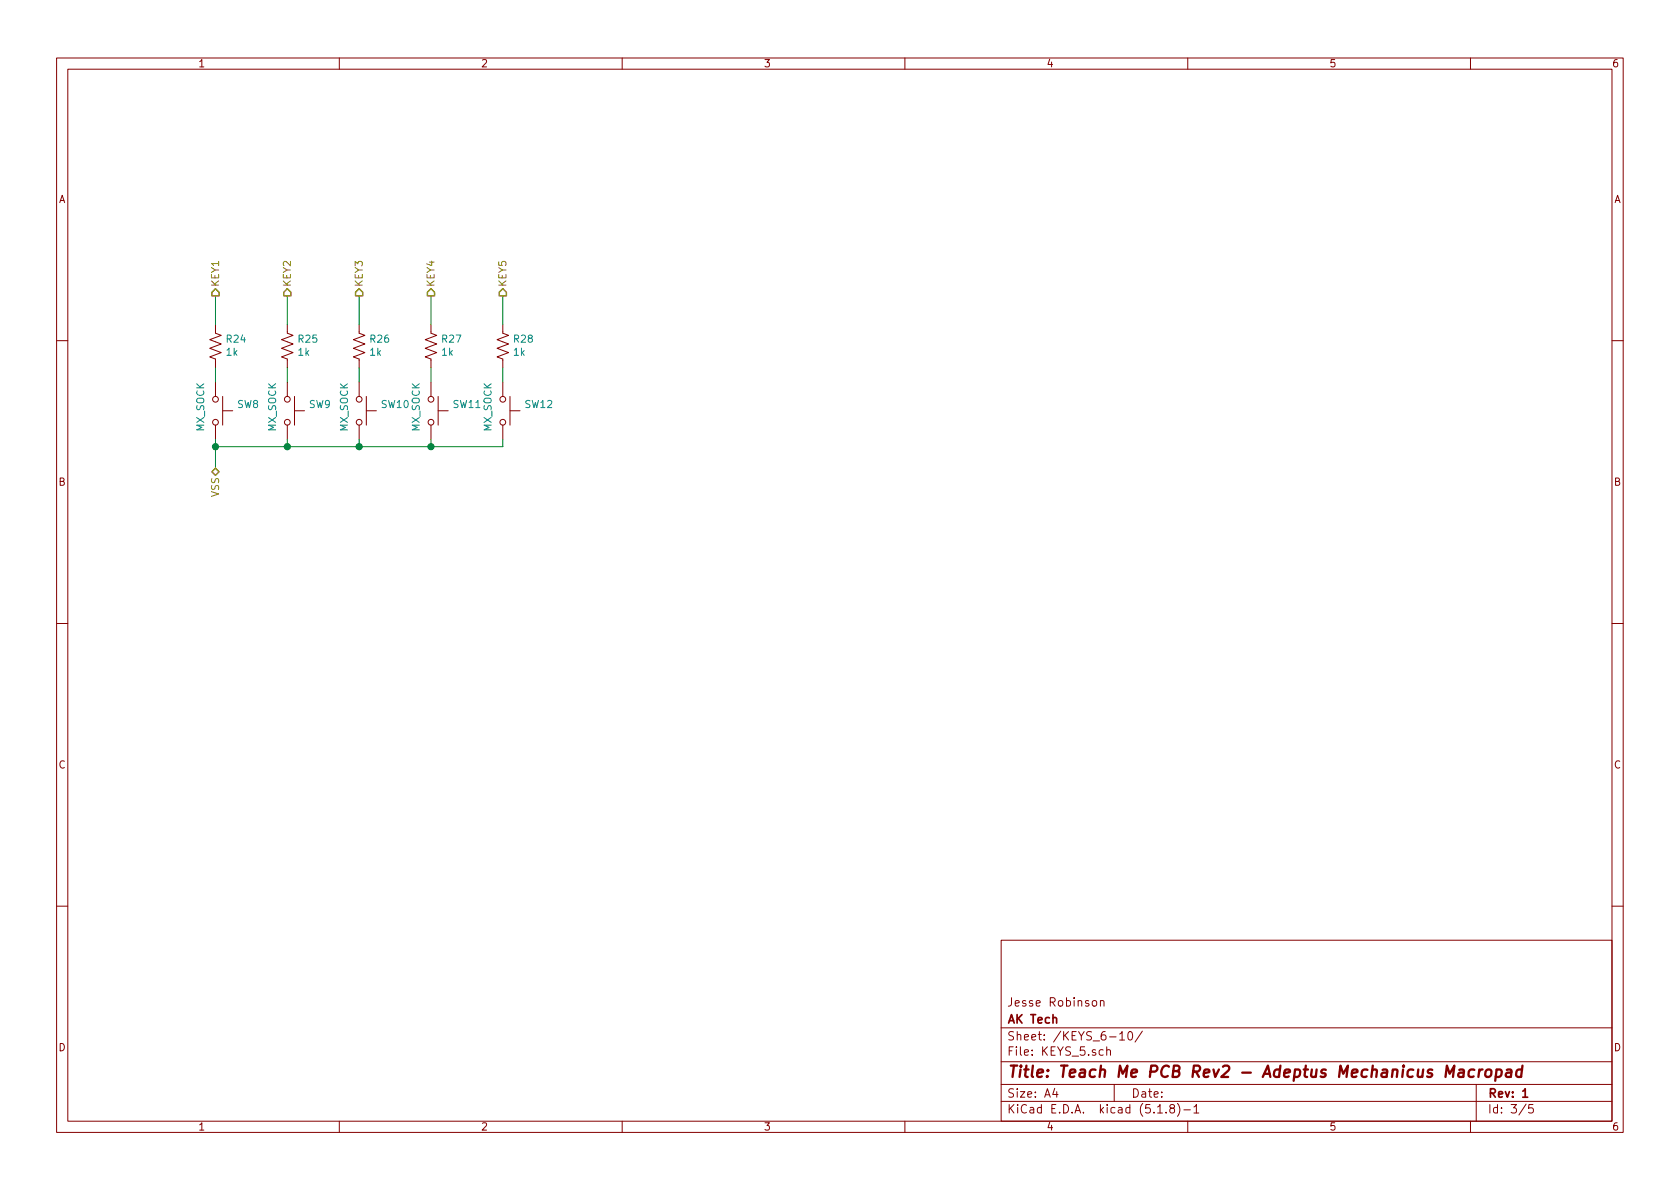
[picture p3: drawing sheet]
<svg xmlns="http://www.w3.org/2000/svg" width="297mm" height="210mm" viewBox="0 0 297 210" stroke-linecap="round" stroke-linejoin="round" font-family="sans-serif">
<g fill="none" stroke="#840000" stroke-width=".18">
<path d="M10 10.3h277v189.9h-277zM12 12.2h273v186.1h-273zM60 10.3v1.9M110 10.3v1.9M160 10.3v1.9M210 10.3v1.9M260 10.3v1.9M38.1 57.4v1.5l1 .4-2 .8 2 .7-2 .8 2 .8-2 .7 1 .4v1.5M50.8 57.4v1.5l1 .4-2 .8 2 .7-2 .8 2 .8-2 .7 1 .4v1.5M63.5 57.4v1.5l1 .4-2 .8 2 .7-2 .8 2 .8-2 .7 1 .4v1.5M76.2 57.4v1.5l1 .4-2 .8 2 .7-2 .8 2 .8-2 .7 1 .4v1.5M88.9 57.4v1.5l1 .4-2 .8 2 .7-2 .8 2 .8-2 .7 1 .4v1.5"/>
<path d="M10 60.2h2M38.1 67.6v2.5M38.1 75.2v2.5M39.4 72.6h1.7M39.4 70.1v5.1M50.8 67.6v2.5M50.8 75.2v2.5M52.1 72.6h1.7M52.1 70.1v5.1M63.5 67.6v2.5M63.5 75.2v2.5M64.8 72.6h1.7"/>
<path d="M64.8 70.1v5.1M76.2 67.6v2.5M76.2 75.2v2.5M77.5 72.6h1.7M77.5 70.1v5.1M88.9 67.6v2.5M88.9 75.2v2.5M90.2 72.6h1.7M90.2 70.1v5.1M285 60.2h2M10 110.3h2M285 110.3h2"/>
<path d="M10 160.2h2M177 166.3h108v32h-108zM193.2 177.1l.2-.2 .4 .2 .1 .5-.1 .2-.4 .1-.2-.1zM194.6 177.1v-.1a.37 .37 0 0 1 .6 .1v.8M194.6 176.9v1M285 160.2h2M60 198.3v1.9M110 198.3v1.9M160 198.3v1.9M177 194.8h108M177 191.8h108M177 187.8h108"/>
<path d="M177 181.8h108M186.5 192.5l-.4 1h1M186.8 193v1M195 185.7l-.4-.1-.3 .3 .1 .6 .2 .1 .4-.1M195.7 185.7h.1a.37 .37 0 0 1 .5 .1v.8M195.7 185.1v1.5M197 191.8v3M198 182.8l.4-.4v1.5M198 183.9h.8M199.5 182.6l.4-.2a.94 .94 0 0 1 0 1.5l-.4-.3-.1-.6zM202 182.3l-1.3 2M204.7 196.8h.8"/>
<path d="M206.2 196.7v.1M207.1 196l-.3-.3 .2-.3a.48 .48 0 0 1 .6 .1l-.1 .4a.52 .52 0 0 0-.6 .2 .52 .52 0 0 0 .1 .6l.4 .1 .2-.1 .1-.4-.3-.3M208.2 195.1a1.71 1.71 0 0 1 0 2.3M209.3 196.3h1.2M210 198.3v1.9M211.1 195.8l.4-.5v1.5M211.1 196.8h.9M260 198.3v1.9M261 191.8v6.5M269.8 195.2l-1.2 2M271 195.3h-.7v.7l.2-.1 .5 .1 .1 .2-.1 .5-.2 .1-.5-.1"/>
<circle cx="38.1" cy="74.7" r=".51"/>
<circle cx="38.1" cy="70.6" r=".51"/>
<circle cx="50.8" cy="74.7" r=".51"/>
<circle cx="50.8" cy="70.6" r=".51"/>
<circle cx="63.5" cy="74.7" r=".51"/>
<circle cx="63.5" cy="70.6" r=".51"/>
<circle cx="76.2" cy="70.6" r=".51"/>
<circle cx="76.2" cy="74.7" r=".51"/>
<circle cx="88.9" cy="74.7" r=".51"/>
<circle cx="88.9" cy="70.6" r=".51"/>
</g>
<path d="M269.2 193l.5-.5v1.5M269.2 194h.9" fill="none" stroke="#840000" stroke-width=".3"/>
<path d="M258 189.2h.8l-.1 1.2M258.8 189.6l-.7 .1a.4 .4 0 0 0-.3 .3 .4 .4 0 0 0 .3 .4l.6-.1M260.7 189.2a.68 .68 0 0 0-1 .3v.8l.3 .1 .6-.1M261.6 189.1l-.2 1.3M262.1 189.1a.54 .54 0 0 0-.6 .4M262.8 189.3a.51 .51 0 0 1 .5-.2 .51 .51 0 0 1 .4 .4v.6a.56 .56 0 0 1-.6 .4 .56 .56 0 0 1-.5-.4zM264.6 189.2h.8l.1 .3v.6a.66 .66 0 0 1-1 .2M264.6 189.1l-.2 2M266.4 189.2h.8l-.1 1.2M267.2 189.6l-.7 .1a.4 .4 0 0 0-.3 .3 .4 .4 0 0 0 .3 .4l.6-.1M269.1 189.2a.67 .67 0 0 0-1 .3l-.1 .6 .2 .2 .2 .1 .6-.1M269.2 188.4l-.3 2" fill="none" stroke="#840000" stroke-width=".41"/>
<g fill="none" stroke="#008400" stroke-width=".18">
<path d="M38.1 52.3v5.1M50.8 52.3v5.1M63.5 52.3v5.1M76.2 52.3v5.1M88.9 52.3v5.1M38.1 65v2.6M38.1 77.7v5.1M50.8 65v2.6M50.8 77.7v1.3M63.5 65v2.6M63.5 77.7v1.3M76.2 65v2.6"/>
<path d="M76.2 77.7v1.3M88.9 65v2.6M88.9 77.7v1.3h-50.8"/>
</g>
<path d="M38.1 51l.6 .7v.6h-1.2v-.6zM50.2 51.7l.6-.7 .6 .7v.6h-1.2zM63.5 51l.6 .7v.6h-1.2v-.6zM75.6 51.7l.6-.7 .6 .7v.6h-1.2zM88.9 51l.6 .7v.6h-1.2v-.6zM38.1 82.8l.6 .6-.6 .7-.6-.7z" fill="none" stroke="#848400" stroke-width=".25"/>
<g fill="#008400" stroke="#008400" stroke-width=".25">
<circle cx="76.2" cy="79" r=".51"/>
<circle cx="63.5" cy="79" r=".51"/>
<circle cx="50.8" cy="79" r=".51"/>
<circle cx="38.1" cy="79" r=".51"/>
</g>
<text font-size="2.8" fill="#840000" x="178" y="190.5">Title: Teach Me PCB Rev2 - Adeptus Mechanicus Macropad</text>
<g font-size="2.1" fill="#840000">
<text x="178" y="178">Jesse Robinson</text>
<text x="178" y="184">Sheet: /KEYS_6-10/</text>
<text x="178" y="181">AK Tech</text>
<text x="178" y="186.7">File: KEYS_5.sch</text>
<text x="178" y="196.9">KiCad E.D.A. kicad (5.1.8)-1</text>
<text x="178" y="194.1">Size: A4</text>
<text x="200" y="194.1">Date:</text>
<text x="263" y="194.1">Rev: 1</text>
<text x="263" y="196.9">Id: 3/5</text>
</g>
<g font-size="1.8" fill="#840000">
<text x="35" y="11.9">1</text>
<text x="85" y="11.9">2</text>
<text x="135" y="11.9">3</text>
<text x="185" y="11.9">4</text>
<text x="235" y="11.9">5</text>
<text x="285" y="11.9">6</text>
<text x="10.4" y="35.9">A</text>
<text x="285.4" y="35.9">A</text>
<text x="10.4" y="85.9">B</text>
<text x="285.4" y="85.9">B</text>
<text x="10.4" y="135.9">C</text>
<text x="285.4" y="135.9">C</text>
<text x="10.4" y="185.9">D</text>
<text x="285.4" y="185.9">D</text>
<text x="35" y="199.9">1</text>
<text x="85" y="199.9">2</text>
<text x="135" y="199.9">3</text>
<text x="185" y="199.9">4</text>
<text x="235" y="199.9">5</text>
<text x="285" y="199.9">6</text>
</g>
<g font-size="1.8" fill="#848400">
<text x="38.7" y="50.8" transform="rotate(-90 38.7 50.8)">KEY1</text>
<text x="51.4" y="50.8" transform="rotate(-90 51.4 50.8)">KEY2</text>
<text x="64.1" y="50.8" transform="rotate(-90 64.1 50.8)">KEY3</text>
<text x="76.8" y="50.8" transform="rotate(-90 76.8 50.8)">KEY4</text>
<text x="89.5" y="50.8" transform="rotate(-90 89.5 50.8)">KEY5</text>
<text x="38.7" y="87.9" transform="rotate(-90 38.7 87.9)">VSS</text>
</g>
<g font-size="1.8" fill="#008484">
<text x="40.1" y="62.9">1k</text>
<text x="40.1" y="60.6">R24</text>
<text x="52.8" y="62.9">1k</text>
<text x="52.8" y="60.6">R25</text>
<text x="65.5" y="62.9">1k</text>
<text x="65.5" y="60.6">R26</text>
<text x="78.2" y="62.9">1k</text>
<text x="78.2" y="60.6">R27</text>
<text x="90.9" y="62.9">1k</text>
<text x="90.9" y="60.6">R28</text>
<text x="36.1" y="76.3" transform="rotate(-90 36.1 76.3)">MX_SOCK</text>
<text x="42" y="72.2">SW8</text>
<text x="48.8" y="76.3" transform="rotate(-90 48.8 76.3)">MX_SOCK</text>
<text x="54.7" y="72.2">SW9</text>
<text x="61.5" y="76.3" transform="rotate(-90 61.5 76.3)">MX_SOCK</text>
<text x="67.5" y="72.2">SW10</text>
<text x="74.2" y="76.3" transform="rotate(-90 74.2 76.3)">MX_SOCK</text>
<text x="80.2" y="72.2">SW11</text>
<text x="86.9" y="76.3" transform="rotate(-90 86.9 76.3)">MX_SOCK</text>
<text x="92.9" y="72.2">SW12</text>
</g>
</svg>
